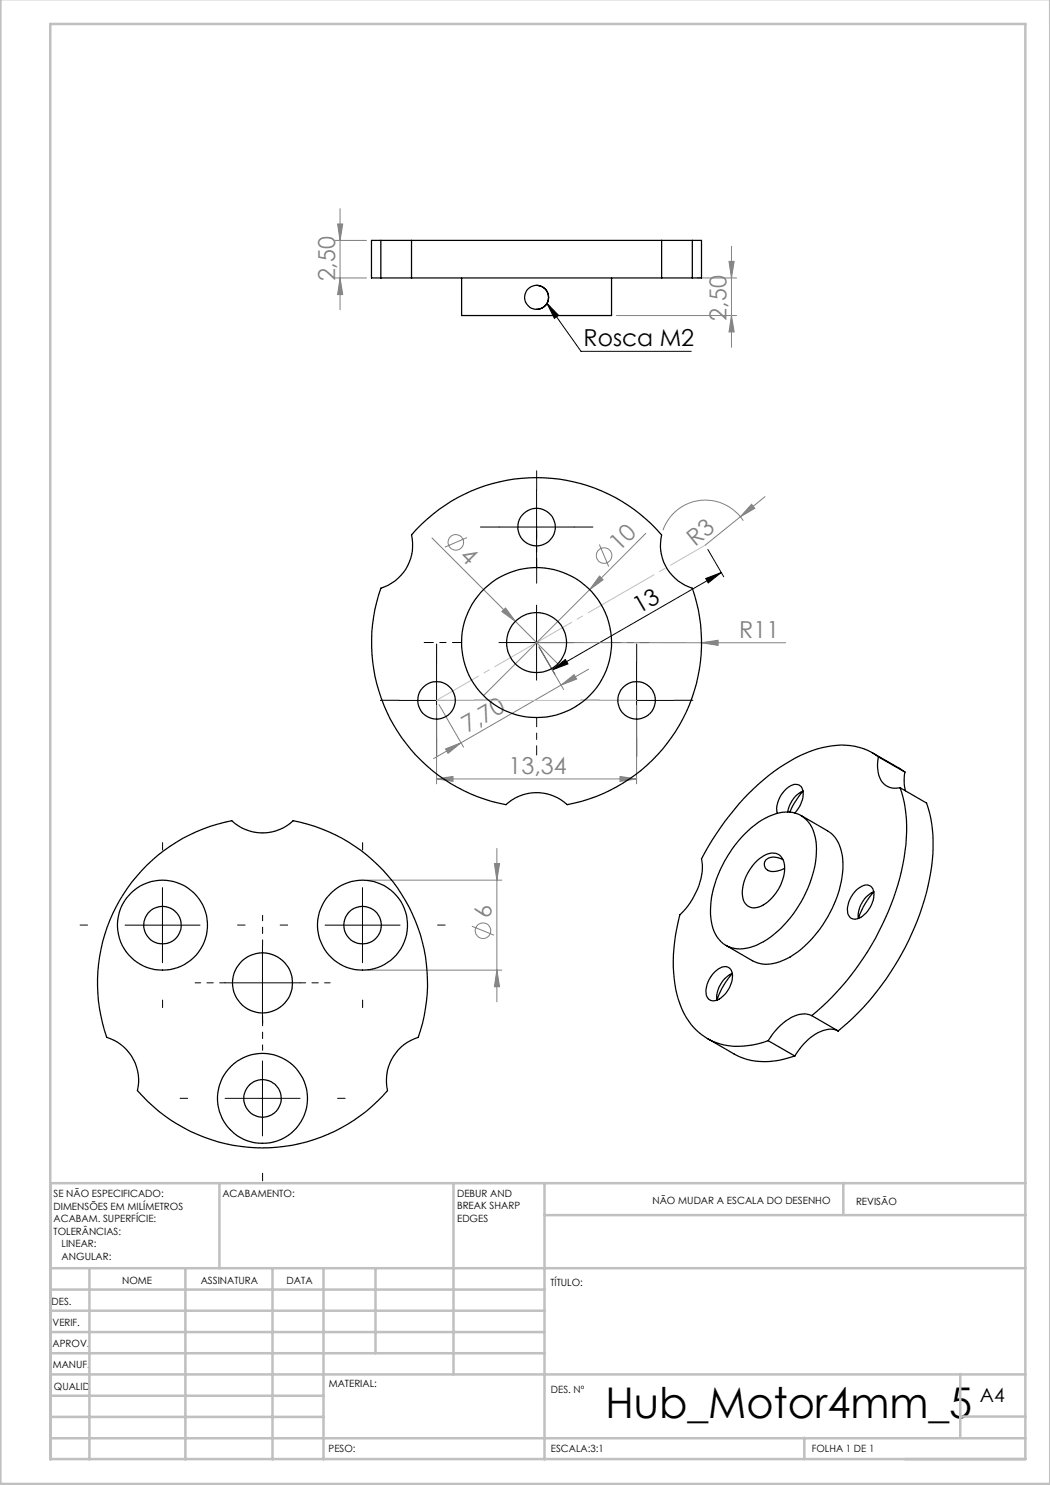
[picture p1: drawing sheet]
<svg xmlns="http://www.w3.org/2000/svg" width="210mm" height="297mm" viewBox="0 0 210 297" stroke-linecap="round" stroke-linejoin="round" font-family="sans-serif">
<g fill="none" stroke="#808080" stroke-width=".2">
<path d="M67 55.6h6.3M67 48.1h6.3M67.5 44.8h1l-.5 3.3zM68 41.7v20.2M68 55.6l.5 3.3h-1zM139.5 55.6h7.8M145.8 52.3h1l-.5 3.3zM146.3 49.2v20.3M123.3 63.1h24M146.3 63.1l.5 3.3h-1zM153 99.3l-11.9 9.7M86.4 107.6l25.1 25.1"/>
<path d="M93.4 107.5l-4.4 1.9M119.9 108.9l1.8 4.4M119.9 115.2l.7 .8-2.7 1.9zM129.2 106.7l-32.5 32.4M148.7 104.1a9 9 0 0 0-8.7-4 9 9 0 0 0-7.4 5.9M150.3 100.9l.7 .8-2.9 1.7zM100.4 122.3l.7-.7 2 2.7zM107.3 128.5h49.8M107.8 129.4l4.9 8.5M112.2 137l2.6-2.1 .5 .9zM112.2 137l-25.5 14.7M117.7 133.8l-5.5 3.2"/>
<path d="M140.3 128.5l3.3-.4v1zM87.3 155.8l3.3-.5v1zM87.3 141.1v15.7M87.3 155.8h40M87.8 140.9l4.9 8.5M89.1 149.8l3.1-1.2-2.6 2.1zM124 155.3l3.3 .5-3.3 .5zM127.3 141.1v15.7M73.5 176h26.9M98.9 172.7h1l-.5 3.3zM99.4 169.7v30.7M73.5 194h26.9"/>
<path d="M94.4 185.2l4.4 1.8M99.4 194l.5 3.3h-1z"/>
<circle cx="91.2" cy="108.5" r="1.55"/>
<circle cx="120.8" cy="111.1" r="1.55"/>
<circle cx="96.6" cy="186.1" r="1.56"/>
</g>
<g fill="none" stroke="#000" stroke-width=".2">
<path d="M109.4 60.7l6.8 9.6h22.1M109.4 60.7l2.3 2.4-.8 .6zM107.3 97.9v15M99.8 105.4h15M141.1 115.7l3.2-1.2-2.7 2.1zM141.6 109.9l3.1 5.5M144.3 114.5l-33.8 19.5M87.3 132.6v15M99.8 128.5h15M107.3 121v15M107.8 129.4l3.2 5.5M110.5 134l2.6-2.1 .5 .9z"/>
<path d="M127.3 132.6v15M79.8 140.1h15M119.8 140.1h15M32.5 177.5v15M72.5 177.5v15M25 185h15M45 196.6h15M52.5 189.1v15M65 185h15M45 219.7h15M52.5 212.2v15"/>
</g>
<g fill="none" stroke="#000" stroke-width=".2" stroke-dasharray="15.2 1.3 1.3 1.3">
<path d="M107.3 97.9v-3.7M99.8 105.4h-3.7M107.3 112.9v3.8M114.8 105.4h3.8M87.3 132.6v-3.8M127.3 132.6v-3.8M79.8 140.1h-3.7M87.3 147.6v3.7M94.8 140.1h3.8M119.8 140.1h-3.7M127.3 147.6v3.7M134.8 140.1h3.8"/>
<path d="M32.5 170v-1.5M72.5 170v-1.5M17.5 185h-1.5M47.5 185h1.5M57.5 185h-1.5M87.5 185h1.5M32.5 200v1.5M37.5 219.7h-1.5M52.5 204.7v-1.5M67.5 219.7h1.5M72.5 200v1.5M52.5 234.7v1.5"/>
</g>
<path d="M107.3 113.5v-7.5M92.3 128.5h-7.5M122.3 128.5h7.5M107.3 143.5v7.5" fill="none" stroke="#000" stroke-width=".2" stroke-dasharray="15.2 1.3 1.3 1.3" stroke-dashoffset="13.4"/>
<path d="M45 196.6h-6M52.5 189.1v-6M60 196.6h6M52.5 204.1v6" fill="none" stroke="#000" stroke-width=".2" stroke-dasharray="15.2 1.3 1.3 1.3" stroke-dashoffset="14.1"/>
<path d="M107.3 128.5l33.8-19.5" fill="none" stroke="#c0c0c0" stroke-width=".2" stroke-dasharray="15.2 1.3 1.3 1.3" stroke-dashoffset="7.2"/>
<path d="M107.3 128.5l-20 11.6" fill="none" stroke="#c0c0c0" stroke-width=".2" stroke-dasharray="15.2 1.3 1.3 1.3" stroke-dashoffset="5.6"/>
<path d="M87.3 140.1h40" fill="none" stroke="#c0c0c0" stroke-width=".2"/>
<g fill="none" stroke="#c0c0c0" stroke-width=".5">
<path d="M.1 -.1v296.9h209.9v-296.9M10.1 4.8h195v287h-195zM43.9 236.6v17M90.7 236.6v38.3M108.9 236.6v55.3M168.7 236.6v6.3M205.1 236.6h-195v55.3M10.1 253.6h195M10.1 257.9h98.8M17.9 253.6v38.3M37.1 253.6v38.3M54.5 253.6v38.3"/>
<path d="M64.7 253.6v38.3M75.1 253.6v17M108.9 243h96.2M10.1 270.6h98.8M10.1 266.4h98.8M10.1 262.1h98.8M10.1 279.1h54.6M10.1 274.9h195M192.1 274.8v12.7M10.1 287.7h195M10.1 283.4h54.6M160.9 287.5v4.3"/>
<path d="M192.1 283.3h13"/>
</g>
<g fill="#000">
<path d="M109.4 60.7l2.3 2.4-.8 .6z"/>
<path d="M110.5 134l2.6-2.1 .5 .9zM141.1 115.7l3.2-1.2-2.7 2.1z"/>
</g>
<g fill="#808080">
<path d="M100.4 122.3l.7-.7 2 2.7z"/>
<path d="M150.3 100.9l.7 .8-2.9 1.7z"/>
<path d="M119.9 115.2l.7 .8-2.7 1.9z"/>
<path d="M140.3 128.5l3.3-.4v1z"/>
<path d="M87.3 155.8l3.3-.5v1zM124 155.3l3.3 .5-3.3 .5z"/>
<path d="M112.2 137l2.6-2.1 .5 .9zM89.1 149.8l3.1-1.2-2.6 2.1z"/>
<path d="M146.3 63.1l.5 3.3h-1zM145.8 52.3h1l-.5 3.3z"/>
<path d="M67.5 44.8h1l-.5 3.3zM68 55.6l.5 3.3h-1zM98.9 172.7h1l-.5 3.3zM99.4 194l.5 3.3h-1z"/>
</g>
<g fill="none" stroke="#000" stroke-width=".25">
<path d="M76.2 55.6h6.1M76.2 48.1h6.1M76.2 48.1h-1.9v7.5h1.9M76.2 48.1v7.5M82.3 55.6h50M82.3 48.1h50M82.3 48.1v7.5M92.3 55.6v7.5h30v-7.5M107.3 57.1a2.4 2.4 0 0 1 2.4 2.4 2.4 2.4 0 0 1-2.4 2.4M132.3 55.6h6.2M132.3 48.1h6.2M132.3 48.1v7.5"/>
<path d="M138.5 48.1h1.8v7.5h-1.8M138.5 48.1v7.5M83.3 105.9a33 33 0 0 1 49 1.1 9 9 0 0 0 6.2 10.6 33 33 0 0 1-25 43.3 9 9 0 0 0-12.3 0 33 33 0 0 1-25-43.3 9 9 0 0 0 6.1-10.6zM160.6 158.2a5.6 5.6 0 0 0-3.1 4.2M160.6 158.3l-1.7 2.3-.9 1.8M174.5 150.6l6.5 3.8M175.7 151.4a12.8 12.8 0 0 0-11.4-1.8 34.2 34.2 0 0 0-15.6 10.1 58 58 0 0 0-8.4 12.1 12.7 12.7 0 0 1-2.8 9.5l-1.5 1.7a31.5 31.5 0 0 0-.3 16.9 12.3 12.3 0 0 0 14.9 9.1l3-.9M175.7 151.4a5.8 5.8 0 0 0 1.1 5.4l1.2 .7 1 .2 1-.2M175.7 151.4l5.3 3M180 157.5a29.8 29.8 0 0 1 .3 16.7 54.2 54.2 0 0 1-18 28.9M180 157.5l5.3 3.1a29.7 29.7 0 0 1 .3 16.6 54.5 54.5 0 0 1-18 29M181 154.4l-.2 2.1 .3 1.6"/>
<path d="M29.4 173a32.7 32.7 0 0 1 17-8.9 8.9 8.9 0 0 0 12.2 0 33 33 0 0 1 25 43.4 9.1 9.1 0 0 0-6.1 10.6 33 33 0 0 1-50 0 9 9 0 0 0-6.2-10.6 33 33 0 0 1 8.1-34.5zM148.9 166.8a13.1 13.1 0 0 1 8.2-4.4 5.7 5.7 0 0 1 6 5.1 19.9 19.9 0 0 1-3.4 13.6 19.1 19.1 0 0 1-9.1 8.2 5.8 5.8 0 0 1-8.3-5 20.5 20.5 0 0 1 4.1-14.5zM151 172.6a4.8 4.8 0 0 1 4.2-1.9 3 3 0 0 1 1.7 3.5 9.1 9.1 0 0 1-5.1 7.2 2.39 2.39 0 0 1-3.3-2.4 9 9 0 0 1 2.5-6.4zM156.6 171.9a2.71 2.71 0 0 0-3.6 .4 1.59 1.59 0 0 0 .4 1.7 1.59 1.59 0 0 0 1.7 .3l1.8-.6M159 162.6a5.5 5.5 0 0 0 1.5-4.7 1.6 1.6 0 0 0-2.7-.6 5.4 5.4 0 0 0-2.3 5.4M160.2 163.1l5.3 3.1a7.3 7.3 0 0 1 3.1 6.6 23.4 23.4 0 0 1-10.6 18.6 8 8 0 0 1-7 1l-5.8-3.3M171.3 178a2.43 2.43 0 0 1 2.9-.7 3.2 3.2 0 0 1 .1 3.7 4.8 4.8 0 0 1-3.2 2.8 1.58 1.58 0 0 1-1.6-1.9 6 6 0 0 1 1.8-3.9zM173.2 179.4l1.1-.8 .5-.2a15.8 15.8 0 0 0-3.1 5.3 5.5 5.5 0 0 1 1.5-4.3zM143 194.3a2.33 2.33 0 0 1 2.9-.7 3.2 3.2 0 0 1 .1 3.7 4.8 4.8 0 0 1-3.2 2.9 1.58 1.58 0 0 1-1.6-2 6 6 0 0 1 1.8-3.9zM144.9 195.8l1.1-.9 .5-.2a15.8 15.8 0 0 0-3.1 5.3 5.5 5.5 0 0 1 1.5-4.2zM141.5 207.7l5.3 3.1a13.5 13.5 0 0 0 11.1 .7l1.1-.3M153.6 208.1l5.4 3.1"/>
<path d="M162.3 203.1a5.1 5.1 0 0 0-5.1 1.1l-1.7 1.4-1.9 2.5M162.3 203.1l5.3 3.1M167.6 206.2a5.1 5.1 0 0 0-5.1 1.1l-1.7 1.4-1.8 2.5"/>
<circle cx="107.3" cy="59.5" r="2.4"/>
<circle cx="107.3" cy="105.4" r="3.8"/>
<circle cx="107.3" cy="128.5" r="15"/>
<circle cx="107.3" cy="128.5" r="6"/>
<circle cx="87.3" cy="140.1" r="3.8"/>
<circle cx="127.3" cy="140.1" r="3.8"/>
<circle cx="32.5" cy="185" r="9"/>
<circle cx="32.5" cy="185" r="3.7"/>
<circle cx="52.5" cy="196.6" r="6"/>
<circle cx="72.5" cy="185" r="9"/>
<circle cx="72.5" cy="185" r="3.7"/>
<circle cx="52.5" cy="219.7" r="9"/>
<circle cx="52.5" cy="219.7" r="3.8"/>
</g>
<text font-size="8.5" x="121.1" y="283.5">Hub_Motor4mm_5</text>
<g font-size="4.7" fill="#808080">
<text x="67" y="56.3" transform="rotate(-90 67 56.3)">2,50</text>
<text x="145.3" y="64.1" transform="rotate(-90 145.3 64.1)">2,50</text>
<text x="91.8" y="111.5" transform="rotate(45 91.8 111.5)">4</text>
<text x="123.9" y="110.5" transform="rotate(-45 123.9 110.5)">10</text>
<text x="139" y="109.4" transform="rotate(-39 139 109.4)">R3</text>
<text x="147.9" y="127.5">R11</text>
<text x="93.5" y="146.6" transform="rotate(-30 93.5 146.6)">7,70</text>
<text x="101.7" y="154.8">13,34</text>
<text x="98.3" y="183.6" transform="rotate(-90 98.3 183.6)">6</text>
</g>
<g font-size="4.7">
<text x="116.7" y="69.2">Rosca M2</text>
<text x="127.8" y="122.8" transform="rotate(-30 127.8 122.8)">13</text>
</g>
<text font-size="3.9" x="196" y="280.4">A4</text>
<g font-size="2">
<text x="10.7" y="239.5">SE NÃO ESPECIFICADO:</text>
<text x="44.5" y="239.5">ACABAMENTO:</text>
<text x="91.4" y="239.4">DEBUR AND</text>
<text x="10.7" y="242">DIMENSÕES EM MILÍMETROS</text>
<text x="10.7" y="244.5">ACABAM. SUPERFÍCIE:</text>
<text x="91.4" y="241.9">BREAK SHARP</text>
<text x="91.4" y="244.4">EDGES</text>
<text x="130.5" y="240.8">NÃO MUDAR A ESCALA DO DESENHO</text>
<text x="171.2" y="241">REVISÃO</text>
<text x="10.7" y="247">TOLERÂNCIAS:</text>
<text x="12.3" y="249.5">LINEAR:</text>
<text x="12.3" y="252">ANGULAR:</text>
<text x="24.4" y="256.9">NOME</text>
<text x="40.1" y="256.8">ASSINATURA</text>
<text x="57.3" y="256.8">DATA</text>
<text x="110.1" y="257.1">TÍTULO:</text>
<text x="10.3" y="260.9">DES.</text>
<text x="10.5" y="269.3">APROV.</text>
<text x="10.5" y="265.2">VERIF.</text>
<text x="10.6" y="273.6">MANUF.</text>
<text x="10.8" y="278">QUALID</text>
<text x="65.8" y="277.4">MATERIAL:</text>
<text x="110.2" y="278.5">DES. Nº</text>
<text x="65.7" y="290.4">PESO:</text>
<text x="110.2" y="290.5">ESCALA:3:1</text>
<text x="162.4" y="290.4">FOLHA 1 DE 1</text>
</g>
</svg>
